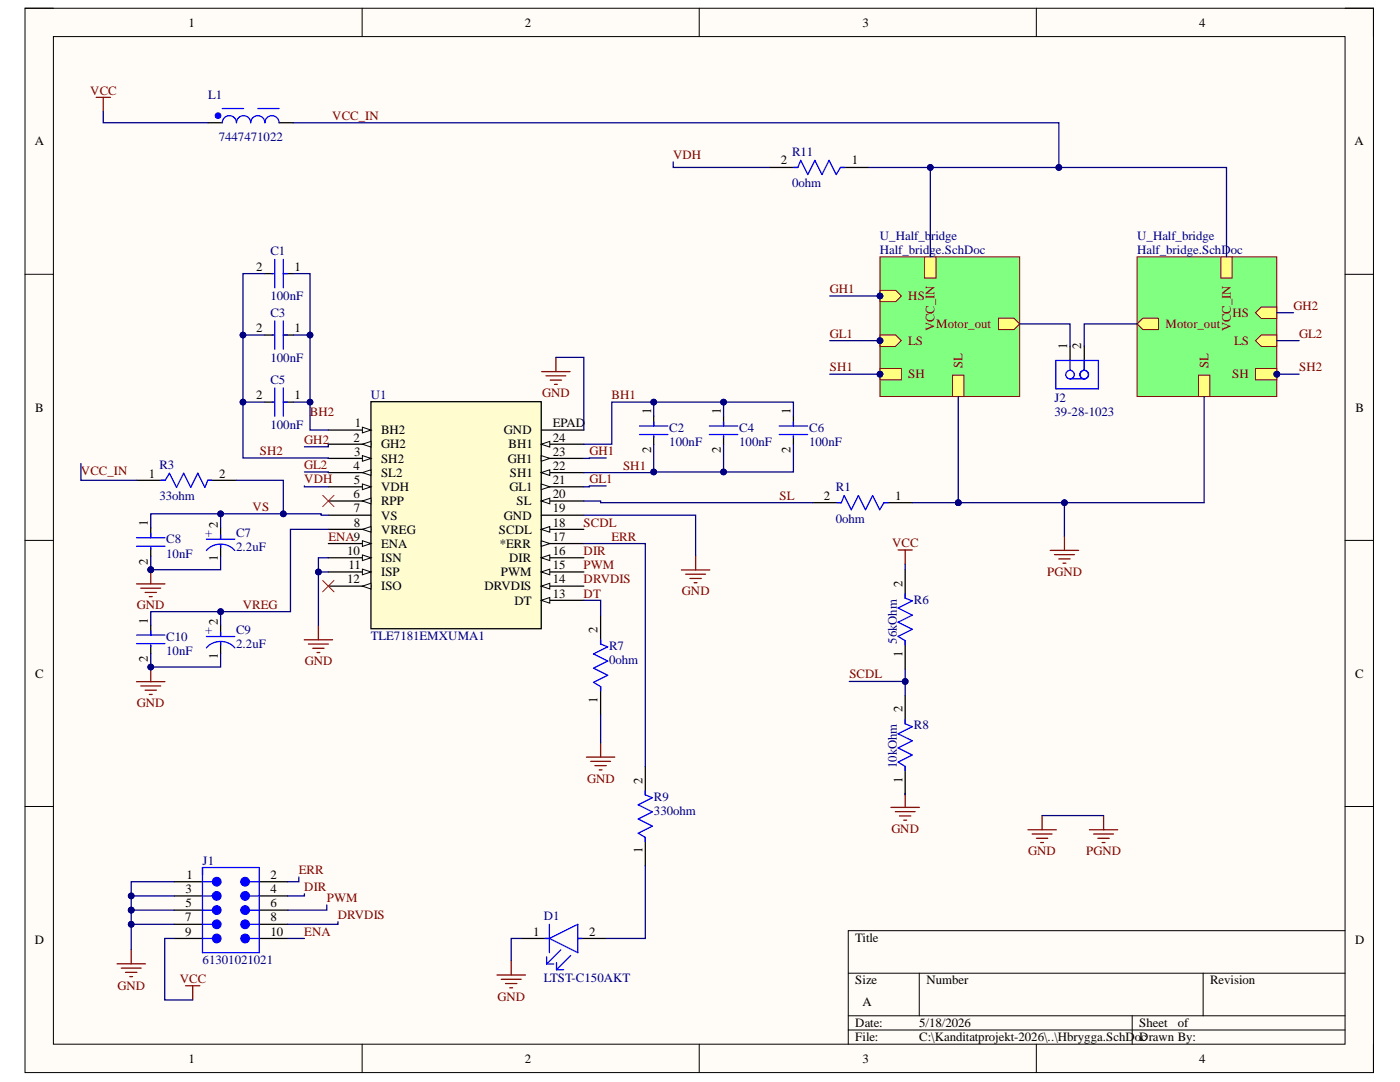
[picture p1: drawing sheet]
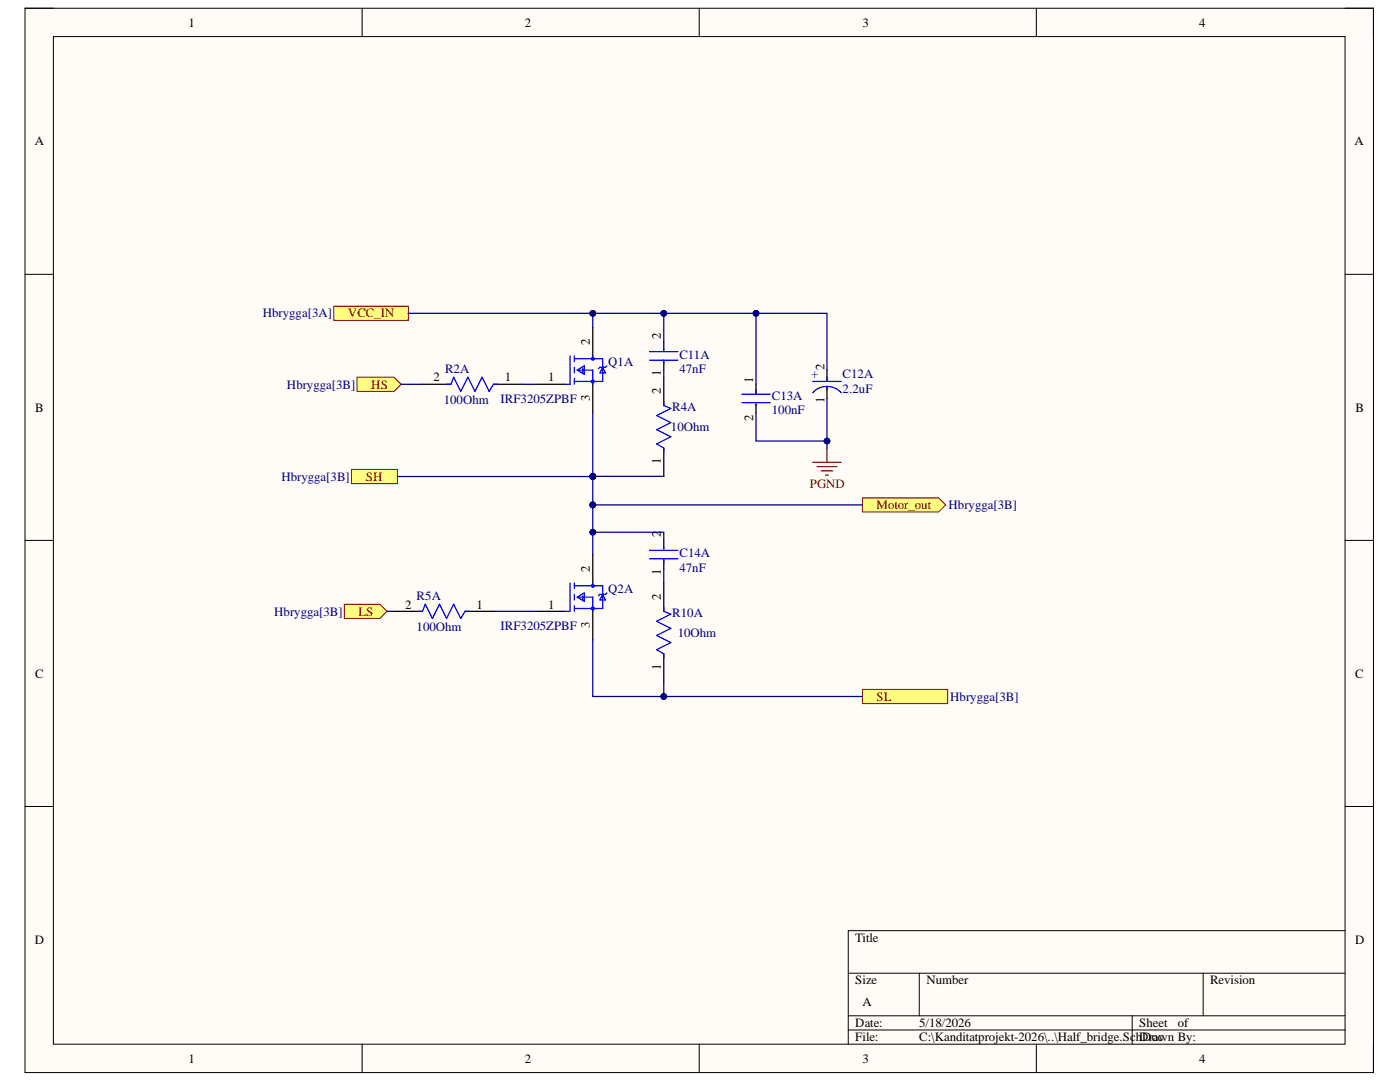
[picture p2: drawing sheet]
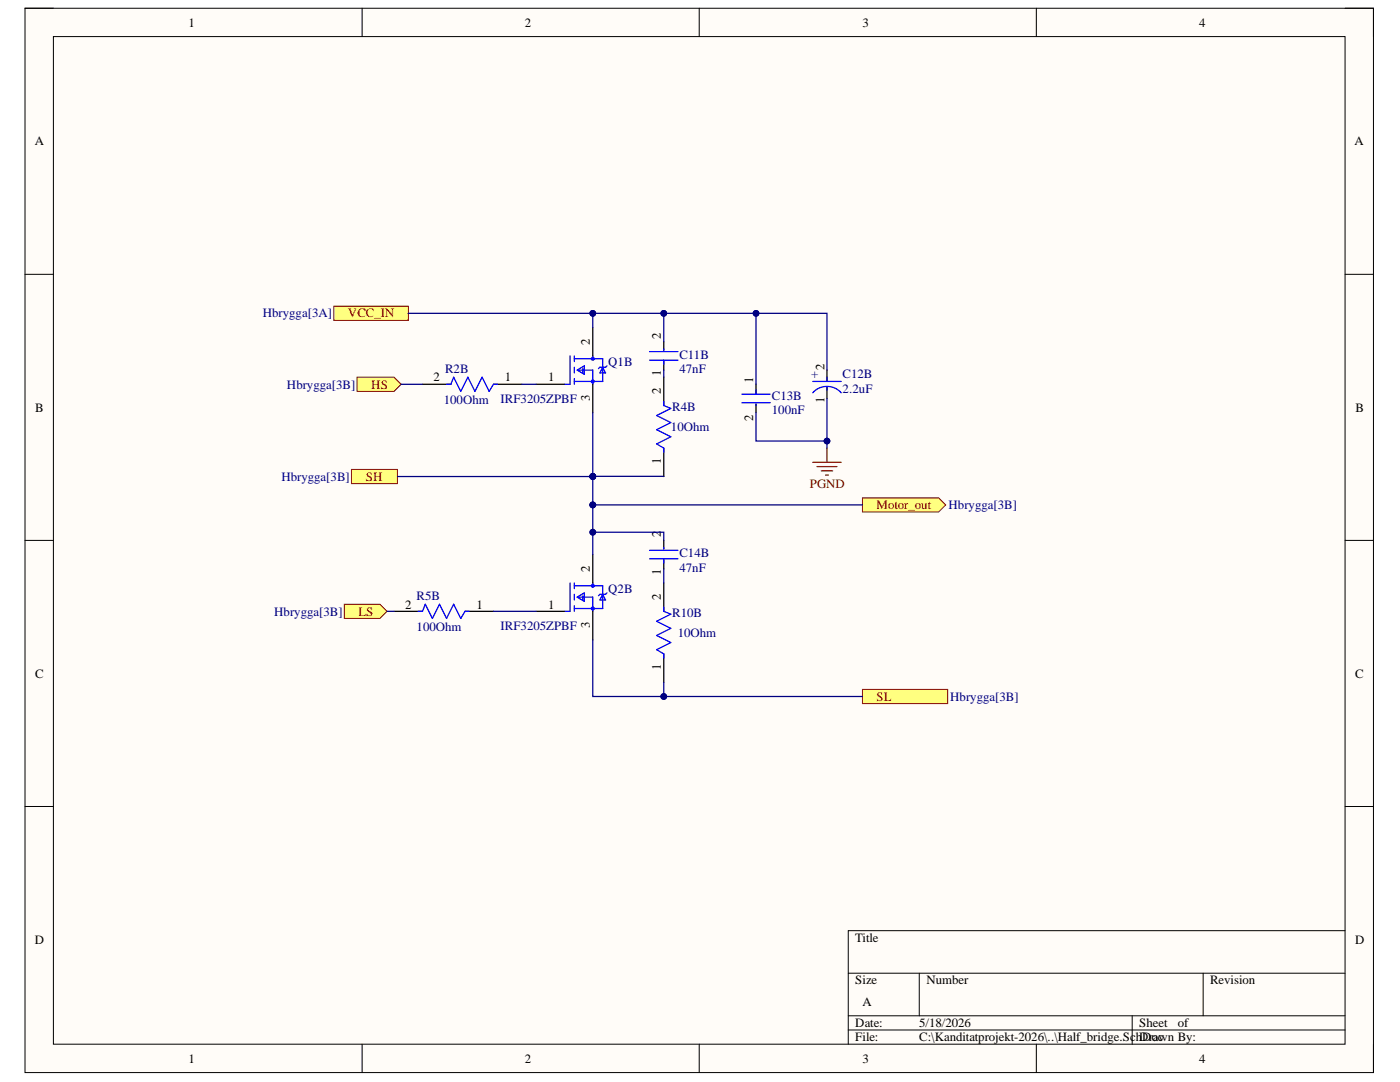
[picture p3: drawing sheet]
# Altium project Hbrygga.PrjPcb
2 sheets, 42 parts. Net scope: hierarchical (ports join the sheet entries above them; power ports are global).
Board file: Hbrygga.PcbDoc
Sheets:
  Hbrygga.SchDoc
    U_Half_bridge = Half_bridge.SchDoc
    U_Half_bridge = Half_bridge.SchDoc

## Sheet Hbrygga.SchDoc
size A; SheetNumber: 1; SheetTotal: 2

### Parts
C1  100nF  [FP-C1206C-EB-MFG]
C2  100nF  [FP-C1206C-EB-MFG]
C3  100nF  [FP-C1206C-EB-MFG]
C4  100nF  [FP-C1206C-EB-MFG]
C5  100nF  [FP-C1206C-EB-MFG]
C6  100nF  [FP-C1206C-EB-MFG]
C7  2.2uF  [FP-RAD-TH-D_5_0_5-L_11_1-MFG]
C8  10nF  [FP-C0805C-DN-MFG]
C9  2.2uF  [FP-RAD-TH-D_5_0_5-L_11_1-MFG]
C10  10nF  [FP-C0805C-DN-MFG]
D1  LTST-C150AKT  [FP-LTST-C150AKT-MFG]
J1  61301021021  [61301021021]
J2  39-28-1023  [MOLX-39-28-1023-2_V]
L1  7447471022  [WE-TIS_1111]
R1  0ohm  [FP-RC3216-IPC_C]
R3  33ohm  [FP-CR1206-IPC_B]
R6  56kOhm  [FP-MCR10-IPC_C]
R7  0ohm  [FP-RC3216-IPC_C]
R8  10kOhm  [FP-MCR10-IPC_C]
R9  330ohm  [FP-RK73G2B-MFG]
R11  0ohm  [FP-RC3216-IPC_C]
U1  TLE7181EMXUMA1  [PG-SSOP-4_INF]

### Sub-sheets
U_Half_bridge = Half_bridge.SchDoc: HS (in), LS (in), Motor_out (out), VCC_IN, SL, SH
U_Half_bridge = Half_bridge.SchDoc: HS (in), LS (in), Motor_out (out), VCC_IN, SL, SH

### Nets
GND: C7.1(C) C8.2 C9.1(C) C10.2 D1.1(C) J1.1 J1.3 J1.5 J1.7 R1.1 R7.1 R8.1 U1.10(ISN) U1.11(ISP) U1.19(GND) U1.EPAD(GND) ; sheet U_Half_bridge/SL, sheet U_Half_bridge/SL  [also labelled PGND]
VCC: J1.9 L1.1 R6.2
BH1: C2.1 C4.1 C6.1 U1.24(BH1)
BH2: C1.1 C3.1 C5.1 U1.1(BH2)
DIR: J1.4 U1.16(DIR)
DRVDIS: J1.8 U1.14(DRVDIS)
DT: R7.2 U1.13(DT)
ENA: J1.10 U1.9(ENA)
ERR: J1.2 R9.2 U1.17(*ERR)
GH1: U1.23(GH1) ; sheet U_Half_bridge/HS
GH2: U1.2(GH2) ; sheet U_Half_bridge/HS
GL1: U1.21(GL1) ; sheet U_Half_bridge/LS
GL2: U1.4(SL2) ; sheet U_Half_bridge/LS
PWM: J1.6 U1.15(PWM)
SCDL: R6.1 R8.2 U1.18(SCDL)
SH1: C2.2 C4.2 C6.2 J2.1 U1.22(SH1) ; sheet U_Half_bridge/Motor_out, sheet U_Half_bridge/SH
SH2: C1.2 C3.2 C5.2 J2.2 U1.3(SH2) ; sheet U_Half_bridge/Motor_out, sheet U_Half_bridge/SH
SL: R1.2 U1.20(SL)
VCC_IN: L1.2 R3.1 R11.1 ; sheet U_Half_bridge/VCC_IN, sheet U_Half_bridge/VCC_IN
VDH: R11.2 U1.5(VDH)
VREG: C9.2(A) C10.1 U1.8(VREG)
VS: C7.2(A) C8.1 R3.2 U1.7(VS)
NetD1_2: D1.2(A) R9.1

Not connected (* = marked no-connect by the designer): U1 6(RPP)* 12(ISO)*

## Sheet Half_bridge.SchDoc
size A; SheetNumber: 2; SheetTotal: 2
Used 2 times, as channels U_Half_bridge, U_Half_bridge. Parts and nets are listed once, with the designators drawn on the sheet.

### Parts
C11  47nF  [FP-C1206C-EB-MFG]
C12  2.2uF  [FP-RAD-TH-D_5_0_5-L_11_1-MFG]
C13  100nF  [FP-C1206C-EB-MFG]
C14  47nF  [FP-C1206C-EB-MFG]
Q1  IRF3205ZPBF  [FP-PG-TO220-3-MFG]
Q2  IRF3205ZPBF  [FP-PG-TO220-3-MFG]
R2  100Ohm  [FP-AT1206-IPC_A]
R4  10Ohm  [FP-AT1206-IPC_B]
R5  100Ohm  [FP-AT1206-IPC_A]
R10  10Ohm  [FP-AT1206-IPC_B]

### Ports
HS (in, see Hbrygga[3B]), LS (in, see Hbrygga[3B]), Motor_out (out, see Hbrygga[3B]), SH, SL (see Hbrygga[3B]), VCC_IN (see Hbrygga[3A])

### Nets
PGND: C12.1(C) C13.2
HS: R2.2 ; port HS
LS: R5.2 ; port LS
Motor_out: C14.2 Q1.3(S) Q2.2(D) R4.1 ; port Motor_out, port SH
SL: Q2.3(S) R10.1 ; port SL
VCC_IN: C11.2 C12.2(A) C13.1 Q1.2(D) ; port VCC_IN
NetC11_1: C11.1 R4.2
NetC14_1: C14.1 R10.2
NetQ1_1: Q1.1(G) R2.1
NetQ2_1: Q2.1(G) R5.1

### Channels
U_Half_bridge: designators end in A; ports HS=GH1 LS=GL1 Motor_out=SH1 SH=SH1 SL=GND VCC_IN=VCC_IN
U_Half_bridge: designators end in B; ports HS=GH2 LS=GL2 Motor_out=SH2 SH=SH2 SL=GND VCC_IN=VCC_IN

## Nets that join several sheets
GND: Hbrygga (16 pins), U_Half_bridge (C12A.1 C13A.2 Q2A.3 R10A.1), U_Half_bridge (C12B.1 C13B.2 Q2B.3 R10B.1)
GH1: Hbrygga (U1.23), U_Half_bridge (R2A.2)
GH2: Hbrygga (U1.2), U_Half_bridge (R2B.2)
GL1: Hbrygga (U1.21), U_Half_bridge (R5A.2)
GL2: Hbrygga (U1.4), U_Half_bridge (R5B.2)
SH1: Hbrygga (5 pins), U_Half_bridge (C14A.2 Q1A.3 Q2A.2 R4A.1)
SH2: Hbrygga (5 pins), U_Half_bridge (C14B.2 Q1B.3 Q2B.2 R4B.1)
VCC_IN: Hbrygga (L1.2 R3.1 R11.1), U_Half_bridge (C11A.2 C12A.2 C13A.1 Q1A.2), U_Half_bridge (C11B.2 C12B.2 C13B.1 Q1B.2)
